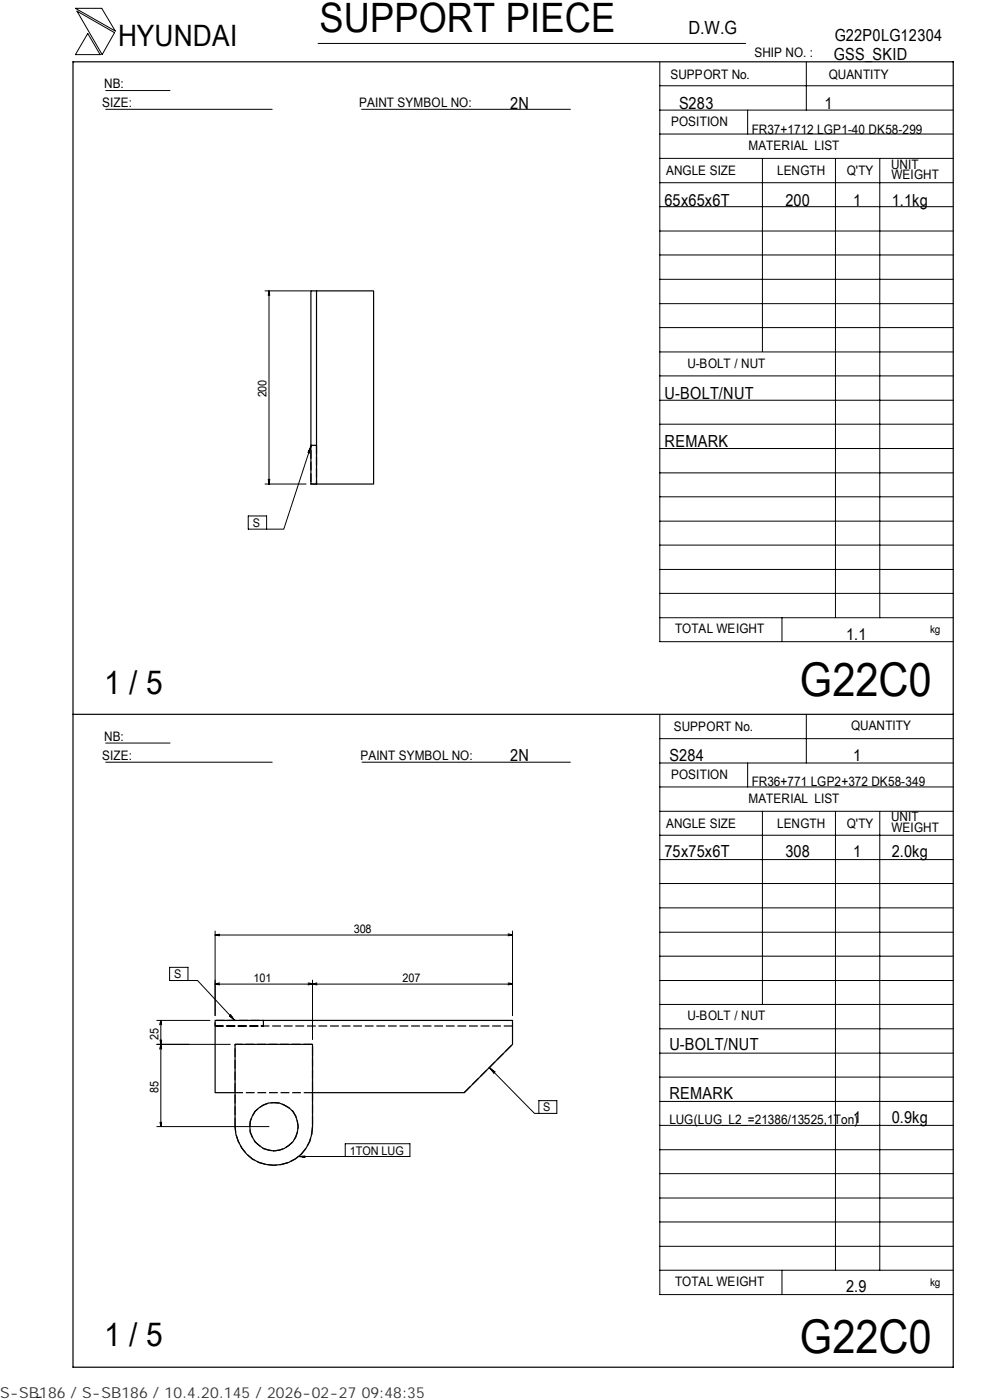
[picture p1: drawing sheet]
<svg xmlns="http://www.w3.org/2000/svg" width="210mm" height="297mm" viewBox="0 0 210 297" stroke-linecap="round" stroke-linejoin="round" font-family="sans-serif">
<path d="M67.1 94.5v8.2h-1.2v-8.2M45.6 217.7h10.3v-1.2h-10.3v1.2M108.7 217.7h-63.1M49.9 239v-17.4h16.4v17.4M66.3 239a8.2 8.2 0 0 1-8.2 8.2 8.2 8.2 0 0 1-8.2-8.2M66.3 231.8h-16.4M98.5 231.8l10.2-10.2M55.9 243.7a5.1 5.1 0 0 0 7.3-4.2 5.1 5.1 0 0 0-6.5-5.4 5.1 5.1 0 0 0-2.6 8.1l1.8 1.5" fill="none" stroke="#000" stroke-width=".25" stroke-dasharray="1.9 .6" stroke-linecap="butt"/>
<g fill="none" stroke="#000" stroke-width=".25">
<path d="M15.5 13.1h186.7v277h-186.7zM67.1 61.7h12.1v41h-12.1M65.9 94.5v-32.8h1.2v32.8M65.9 94.5h1.2v8.2h-1.2zM15.5 151.5h186.7M49.9 221.6h16.4v17.4a8.2 8.2 0 0 1-8.2 8.2 8.2 8.2 0 0 1-8.2-8.2zM49.9 231.8h-4.3v-15.3h63.1v5.1l-10.2 10.2h-32.2"/>
<circle cx="58.1" cy="239" r="5.1"/>
</g>
<g fill="none" stroke="#000" stroke-width=".21">
<path d="M16 1.8h5.6l2.9 4.8zM16.3 2.4l8 4.5-2.6 4.7zM18.6 7.1l2.6 4.5h-5.2zM22.4 19.2h13.7M67.5 9.2h90.6M139.9 18.2h62.3M139.9 13.2v122.9h62.3M171 13.1v10.3M22.4 23.2h35.3M76.7 23.2h44.3M139.9 38.8h62.3M139.9 33.6h62.3"/>
<path d="M139.9 28.4h62.3M139.9 23.4h62.3M158.6 23.4v5M161.7 33.6v41M177.2 33.7v97.4M186.6 33.7v97.4M139.9 59.3h62.3M139.9 54.1h62.3M139.9 49h62.3M139.9 43.8h62.3M56.2 61.7h9.9M57.1 61.7l-.2 .9"/>
<path d="M57.1 61.7l.1 .9M57.1 61.7v41M139.9 79.7h62.3M139.9 74.7h62.3M139.9 69.5h62.3M139.9 64.4h62.3M65.5 95.6l.2 .1M65.9 94.6l-5.7 17.7h-3.7M65.9 94.6l-.3 1.5-.2-.1zM139.9 95.2h62.3M139.9 90h62.3M139.9 84.9h62.3"/>
<path d="M52.7 109.5h3.8v2.8h-3.8zM56.2 102.7h8.7M56.9 101.7l.2 1M57.2 101.7l-.1 1M139.9 100.3h62.3M139.9 115.6h62.3M139.9 110.6h62.3M139.9 105.4h62.3M139.9 131.1h62.3M139.9 125.9h62.3M139.9 120.8h62.3M165.9 131.1v5"/>
<path d="M22.4 157.6h13.7M139.9 151.7v122.9h62.3M139.9 156.7h62.3M171 151.5v10.4M22.4 161.7h35.3M76.8 161.7h44.2M139.9 177.2h62.3M139.9 172.1h62.3M139.9 167h62.3M139.9 161.9h62.3M158.6 161.9v5.1M161.7 172.1v41"/>
<path d="M177.2 172.2v97.3M186.6 172.2v97.3M45.6 197.5v18M45.6 198.4l1 .1M45.6 198.4h63.1M46.6 198.2l-1 .2M107.8 198.1l.9 .3M108.7 197.5v18M108.7 198.4l-.9 .1M139.9 182.4h62.3M139.9 197.8h62.3M139.9 192.6h62.3"/>
<path d="M139.9 187.4h62.3M33.3 216.5h11.2M34.1 216.5l-.2 .9M34.1 216.5l.2 .9M34.1 216.5v22.5M36 205.2h3.9v2.8h-3.9zM39.9 208h2l7.9 8.5M45.6 208.8l1 .1M45.6 208.8h63.1M46.6 208.5l-1 .3M48.7 215.6l.2-.3 .9 1.2zM49.2 215.6l-.2 .2"/>
<path d="M65.4 208.5l.9 .2-.9 .2M66.3 207.9v12.6M67.2 208.5l-.9 .3 .9 .1M107.8 208.5l.9 .2-.9 .2M139.9 218.3h62.3M139.9 213.1h62.3M139.9 208h62.3M139.9 202.9h62.3M33.3 221.6h15.5M33.3 239h23.8M33.9 220.6l.2 1M33.9 238.1l.2 .9"/>
<path d="M34.1 221.6l-.2 1M34.1 221.6l.2 1M34.3 220.6l-.2 1M34.3 238.1l-.2 .9M103.8 226.5l9.6 9.7h.9M103.8 226.5l1.2 .9-.3 .3zM104.6 227.2h-.1M114.3 233.5h3.8v2.7h-3.8zM139.9 238.7h62.3M139.9 233.7h62.3M139.9 228.5h62.3M139.9 223.4h62.3"/>
<path d="M63.2 245.4l1.5-.1v.2zM64.3 245.3v.2M73.2 245.4v-2.8h13.7v2.8h-23.7M139.9 259.2h62.3M139.9 254.2h62.3M139.9 249h62.3M139.9 243.9h62.3M139.9 269.5h62.3M139.9 264.4h62.3M165.9 269.5v5.1M8.8 296.4l-1 .1"/>
</g>
<g font-size="9.9">
<text x="169.7" y="147.6">G22C0</text>
<text x="169.7" y="286.9">G22C0</text>
</g>
<text font-size="8.6" x="67.7" y="6.9">SUPPORT PIECE</text>
<g font-size="7">
<text x="22.1" y="147.2">1 / 5</text>
<text x="22.1" y="285.6">1 / 5</text>
</g>
<text font-size="6.3" x="25.1" y="9.8">HYUNDAI</text>
<text font-size="3.9" x="146" y="7.3">D.W.G</text>
<g font-size="3.5">
<text x="177" y="8.7">G22P0LG12304</text>
<text x="176.9" y="12.8">GSS_SKID</text>
<text x="108.2" y="23.1">2N</text>
<text x="144" y="23.1">S283</text>
<text x="174.8" y="23.1">1</text>
<text x="141" y="43.6">65x65x6T</text>
<text x="166.6" y="43.6">200</text>
<text x="180.9" y="43.6">1</text>
<text x="189.1" y="43.6">1.1kg</text>
<text x="141" y="84.6">U-BOLT/NUT</text>
<text x="141" y="94.8">REMARK</text>
<text x="179.5" y="135.8">1.1</text>
<text x="108.2" y="161.4">2N</text>
<text x="142" y="161.4">S284</text>
<text x="180.9" y="161.4">1</text>
<text x="141" y="181.9">75x75x6T</text>
<text x="166.6" y="181.9">308</text>
<text x="180.9" y="181.9">1</text>
<text x="189.1" y="181.9">2.0kg</text>
<text x="142" y="222.8">U-BOLT/NUT</text>
<text x="142" y="233.1">REMARK</text>
<text x="180.9" y="238.3">1</text>
<text x="189.1" y="238.3">0.9kg</text>
<text x="179.5" y="274.1">2.9</text>
</g>
<text font-size="3.2" fill="#323232" x="0" y="296.6">S-SB186 / S-SB186 / 10.4.20.145 / 2026-02-27 09:48:35</text>
<g font-size="2.8">
<text x="142.2" y="16.8">SUPPORT No.</text>
<text x="160" y="12.2">SHIP NO. :</text>
<text x="175.8" y="16.7">QUANTITY</text>
<text x="21.7" y="22.8">SIZE:</text>
<text x="22.1" y="18.7">NB:</text>
<text x="76.2" y="22.8">PAINT SYMBOL NO:</text>
<text x="142.3" y="26.8">POSITION</text>
<text x="159.4" y="28.4">FR37+1712 LGP1-40 DK58-299</text>
<text x="158.8" y="31.7">MATERIAL LIST</text>
<text x="189" y="35.8">UNIT</text>
<text x="141.3" y="37.2">ANGLE SIZE</text>
<text x="164.8" y="37.1">LENGTH</text>
<text x="179.6" y="37.1">Q'TY</text>
<text x="189.1" y="38">WEIGHT</text>
<text x="145.8" y="78">U-BOLT / NUT</text>
<text x="143.2" y="134.4">TOTAL WEIGHT</text>
<text x="142.9" y="155">SUPPORT No.</text>
<text x="180.5" y="154.9">QUANTITY</text>
<text x="21.7" y="161.3">SIZE:</text>
<text x="22.1" y="157.1">NB:</text>
<text x="76.5" y="161.2">PAINT SYMBOL NO:</text>
<text x="142.3" y="165.3">POSITION</text>
<text x="159.4" y="166.7">FR36+771 LGP2+372 DK58-349</text>
<text x="158.8" y="170.3">MATERIAL LIST</text>
<text x="141.3" y="175.7">ANGLE SIZE</text>
<text x="164.8" y="175.6">LENGTH</text>
<text x="179.6" y="175.6">Q'TY</text>
<text x="189" y="174.2">UNIT</text>
<text x="189.1" y="176.5">WEIGHT</text>
<text x="145.8" y="216.5">U-BOLT / NUT</text>
<text x="142" y="238.4">LUG(LUG_L2_=21386/13525,1Ton)</text>
<text x="143.2" y="272.9">TOTAL WEIGHT</text>
</g>
<g font-size="2.5">
<text x="56.6" y="84.3" transform="rotate(-90 56.6 84.3)">200</text>
<text x="53.6" y="111.8">S</text>
<text x="75" y="197.9">308</text>
<text x="36.9" y="207.5">S</text>
<text x="53.8" y="208.3">101</text>
<text x="85.3" y="208.3">207</text>
<text x="33.6" y="220.6" transform="rotate(-90 33.6 220.6)">25</text>
<text x="33.6" y="231.8" transform="rotate(-90 33.6 231.8)">85</text>
<text x="115.2" y="235.8">S</text>
<text x="74.2" y="244.9">1TON LUG</text>
</g>
<g font-size="2.3">
<text x="197.3" y="134.3">kg</text>
<text x="197.3" y="272.8">kg</text>
</g>
</svg>
